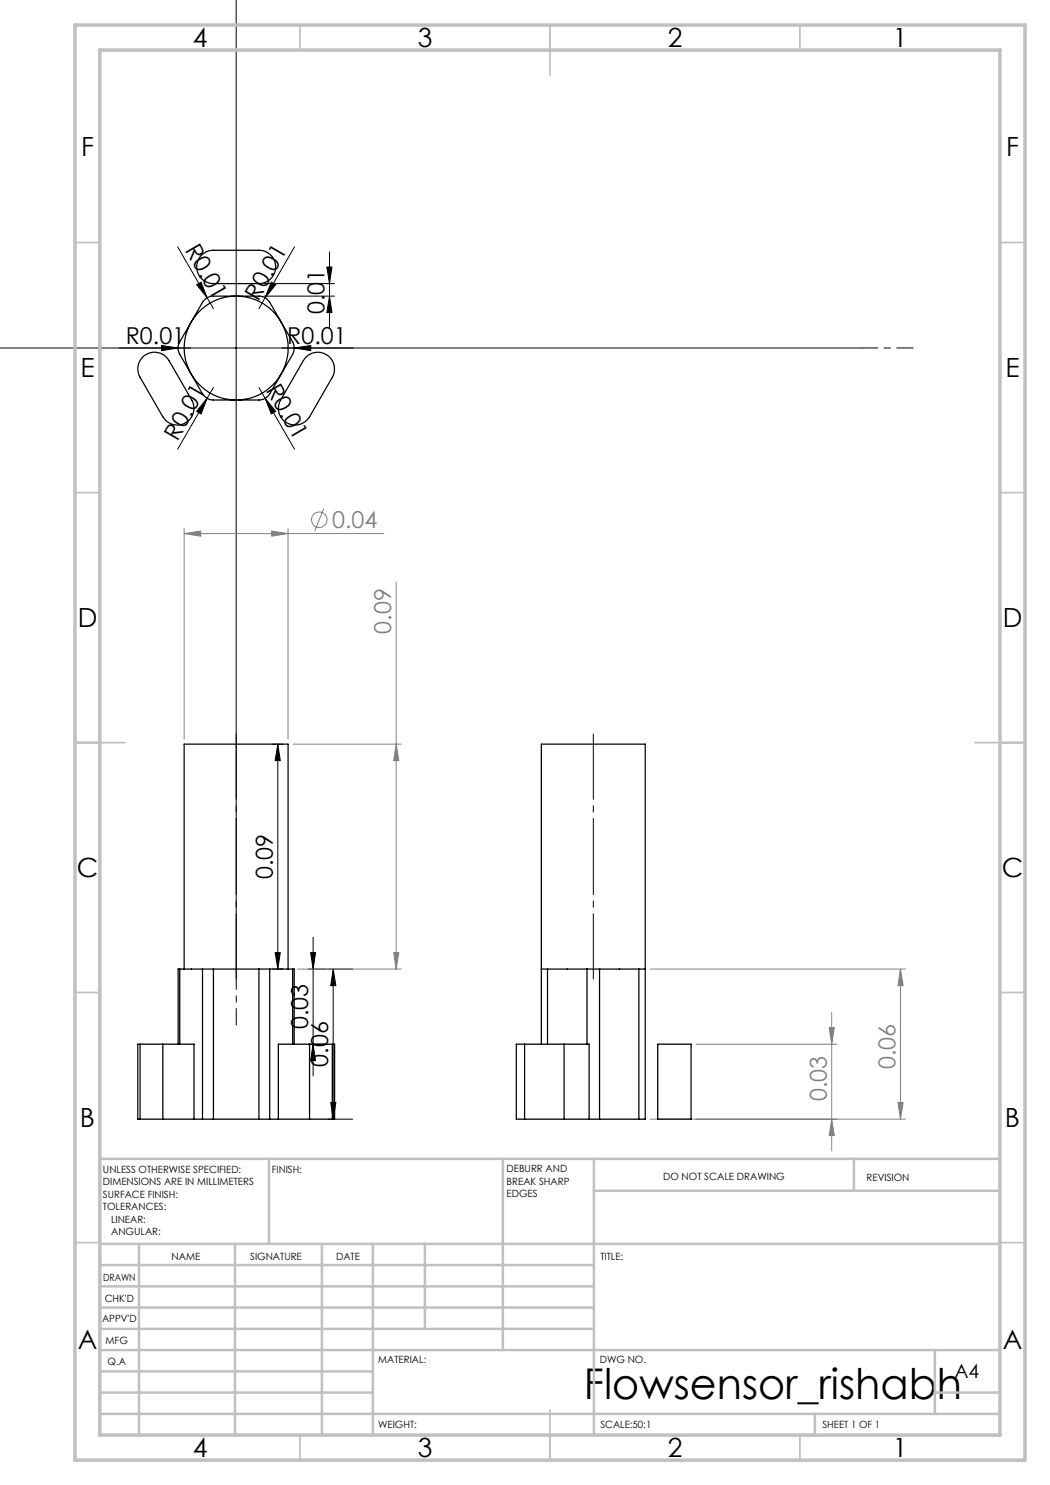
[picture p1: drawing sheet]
<svg xmlns="http://www.w3.org/2000/svg" width="210mm" height="297mm" viewBox="0 0 210 297" stroke-linecap="round" stroke-linejoin="round" font-family="sans-serif">
<g fill="none" stroke="#808080" stroke-width=".2">
<path d="M36.8 106.7l3.3-.5v1zM36.8 105.7v42.1M36.8 106.7h40M54.3 106.2l3.3 .5-3.3 .5zM57.6 105.7v42.1M64.7 101.7l-1.7 4.5M79.2 116.4v77.4M58.6 148.8h21.6M79.2 148.8l.6 3.3h-1.1zM59.5 193.8h20.7M78.7 190.5h1.1l-.6 3.3zM130 193.8h51.1"/>
<path d="M180.1 193.8l.5 3.3h-1zM180.1 193.8v30M139.2 208.8h28.2M165.8 205.5h1.1l-.6 3.3zM166.3 202.5v27.7M130 223.8h51.1M166.3 223.8l.6 3.3h-1.1zM179.6 220.5h1l-.5 3.3z"/>
<circle cx="63.9" cy="104" r="1.55"/>
</g>
<g fill="none" stroke="#000" stroke-width=".2">
<path d="M47.2 0v194.6M35.5 49.4l5.9 10.1M39.3 56.9l.9-.5 1.2 3.1zM41.4 59.5l1.3 2.2M52.8 56.7h14.1M52.8 59.2h14.1M53 59.5l-1.2 2.2M54.3 56.4l.8 .5-2.1 2.6zM58.9 49.4l-5.9 10.1M65.4 53.4h1l-.5 3.3zM65.9 59.2l.5 3.3h-1zM65.9 50.4v15.2"/>
<path d="M0 69.6h172.2M32.3 69.1l3.3 .5-3.3 .5zM41.4 79.7l-1.2 3.1-.9-.5zM41.4 79.7l-5.9 10.1M42.7 77.5l-1.3 2.2M51.8 77.5l1.2 2.2M53 79.7l2.1 2.6-.8 .5zM53 79.7l5.9 10.1M58.8 69.6l3.4-.5v1zM54.5 148.8h2.1M55.6 148.8v45M55.6 148.8l.5 3.3h-1.1z"/>
<path d="M54.5 193.8h2.1M55 190.5h1.1l-.5 3.3zM61.6 193.8h3.9M62.1 190.5h1l-.5 3.3zM62.6 187.5v27.7M65.7 193.8h4.8M66.6 193.8l.6 3.3h-1.1zM66.6 193.8v30M61.6 208.8h3.9M62.6 208.8l.5 3.3h-1zM65.7 223.8h4.8M66.1 220.5h1.1l-.6 3.3z"/>
</g>
<path d="M47.2 146.8v49M118.7 146.8v49" fill="none" stroke="#000" stroke-width=".2" stroke-dasharray="15.2 1.3 1.3 1.3" stroke-dashoffset="2.2"/>
<path d="M172.2 69.6h10.4M47.2 194.6v10.4" fill="none" stroke="#000" stroke-width=".2" stroke-dasharray="15.2 1.3 1.3 1.3" stroke-dashoffset="11.9"/>
<g fill="none" stroke="#c0c0c0" stroke-width=".35">
<path d="M60 5v5M110 5v10M160 5v5M15 48.5h5M200 48.5h5M15 98.5h5M200 98.5h5M15 148.5h10M195 148.5h10M15 198.5h5M200 198.5h5M15 248.5h5"/>
<path d="M200 248.5h5M60 287v5M110 282v10M160 287v5"/>
</g>
<g fill="none" stroke="#c0c0c0" stroke-width=".5">
<path d="M53.8 231.8v17M100.6 231.8v38.2M118.8 231.8v55.2M118.8 238.2h81.2M170.8 231.8v6.4M200 231.8h-180v55.2M20 248.8h180M20 257.3h98.8M20 253h98.8M27.8 248.8v38.2M47 248.8v38.2M64.4 248.8v38.2"/>
<path d="M74.6 248.8v38.2M85 248.8v17M20 265.8h98.8M20 261.5h98.8M20 278.5h54.6M20 274.3h54.6M20 270h180M187 278.5h13M187 270v12.8M20 282.8h180M163 282.8v4.2"/>
</g>
<path d="M15 5h190v287h-190zM20 10h180v277h-180z" fill="none" stroke="#c0c0c0" stroke-width=".7"/>
<g fill="#000">
<path d="M39.3 56.9l.9-.5 1.2 3.1zM54.3 56.4l.8 .5-2.1 2.6zM32.3 69.1l3.3 .5-3.3 .5zM41.4 79.7l-1.2 3.1-.9-.5zM53 79.7l2.1 2.6-.8 .5zM58.8 69.6l3.4-.5v1z"/>
<path d="M62.1 190.5h1l-.5 3.3zM62.6 208.8l.5 3.3h-1zM65.4 53.4h1l-.5 3.3zM65.9 59.2l.5 3.3h-1z"/>
<path d="M66.1 220.5h1.1l-.6 3.3zM66.6 193.8l.6 3.3h-1.1zM55 190.5h1.1l-.5 3.3zM55.6 148.8l.5 3.3h-1.1z"/>
</g>
<g fill="#808080">
<path d="M54.3 106.2l3.3 .5-3.3 .5zM36.8 106.7l3.3-.5v1z"/>
<path d="M78.7 190.5h1.1l-.6 3.3zM79.2 148.8l.6 3.3h-1.1z"/>
<path d="M165.8 205.5h1.1l-.6 3.3zM166.3 223.8l.6 3.3h-1.1zM180.1 193.8l.5 3.3h-1zM179.6 220.5h1l-.5 3.3z"/>
</g>
<g fill="none" stroke="#000" stroke-width=".25">
<path d="M40.1 51.2l.4-.3a2.99 2.99 0 0 1 2.2-.8h9.1a3.3 3.3 0 0 1 3.3 3.3 3.3 3.3 0 0 1-3.3 3.3h-9.1a3.4 3.4 0 0 1-3.1-1.9 3.4 3.4 0 0 1 .5-3.6zM40.9 60l.5-.5 .9-.3h9.5a2.44 2.44 0 0 1 2.1 1.3l4.6 7.9a2.63 2.63 0 0 1 0 2.5l-4.6 7.9a2.65 2.65 0 0 1-2.1 1.2h-9.1a2.64 2.64 0 0 1-2.2-1.2l-4.6-7.9a2.63 2.63 0 0 1 0-2.5l4.6-7.9zM28.5 71.5a3.4 3.4 0 0 1 5.3 .6l4.5 7.9a3.3 3.3 0 0 1-1.2 4.6 3.3 3.3 0 0 1-4.5-1.2l-4.6-7.9a3.3 3.3 0 0 1 .5-4zM61.3 71.4a3.3 3.3 0 0 1 4.3-.2 3.3 3.3 0 0 1 .9 4.3l-4.6 7.9a3.3 3.3 0 0 1-4.6 1.2 3.3 3.3 0 0 1-1.2-4.6l4.6-7.9zM35.9 193.8h-.3v15M35.9 193.8h4.6M35.9 193.8v15M36.8 193.8v-45h20.8v45M40.5 193.8h2.2M40.5 193.8v30M42.7 193.8v30M42.7 193.8h9.1"/>
<path d="M51.8 193.8h2.1M51.8 193.8v30M53.9 193.8h4.6M53.9 193.8v30M58.5 193.8h.3v15M58.5 193.8v15M108.3 193.8h1.2M109.5 193.8h7.9M109.5 193.8v15M117.4 193.8h2.5M117.4 193.8v15M119.9 193.8h7.9"/>
<path d="M119.9 193.8v30M127.8 193.8h1.2M127.8 193.8v30M28 208.8h-.4v15h.4M28 208.8v15M28 208.8h4.6M32.6 208.8h6.2v15M32.6 208.8v15M61.9 208.8h-6.2v15M61.9 208.8h4.6M61.9 208.8v15M66.5 208.8h.4v15h-.4"/>
<path d="M66.5 208.8v15M104.9 208.8h-1.6v15h1.6M104.9 208.8h7.9M104.9 208.8v15M108.3 208.8v-60h20.7v75h-1.2M112.8 208.8h5v15M112.8 208.8v15M131.6 208.8h6.6v15h-6.6zM28 223.8h4.6M32.6 223.8h6.2M38.8 223.8h1.7M40.5 223.8h2.2"/>
<path d="M42.7 223.8h9.1M51.8 223.8h2.1M53.9 223.8h1.8M55.7 223.8h6.2M61.9 223.8h4.6M104.9 223.8h7.9M112.8 223.8h5M117.8 223.8h2.1M119.9 223.8h7.9"/>
<circle cx="47.2" cy="69.6" r="10.4"/>
</g>
<text font-size="8.5" x="116.8" y="279.7">Flowsensor_rishabh</text>
<g font-size="5.3">
<text x="38.5" y="9.5">4</text>
<text x="83.5" y="9.5">3</text>
<text x="133.6" y="9.5">2</text>
<text x="178.6" y="9.5">1</text>
<text x="16.2" y="31.2">F</text>
<text x="201.2" y="31.2">F</text>
<text x="16.1" y="75.5">E</text>
<text x="201.1" y="75.5">E</text>
<text x="15.5" y="125.5">D</text>
<text x="200.5" y="125.5">D</text>
<text x="15.4" y="175.5">C</text>
<text x="200.4" y="175.5">C</text>
<text x="16" y="225.5">B</text>
<text x="201" y="225.5">B</text>
<text x="15.5" y="269.7">A</text>
<text x="200.5" y="269.7">A</text>
<text x="38.5" y="291.5">4</text>
<text x="83.5" y="291.5">3</text>
<text x="133.6" y="291.5">2</text>
<text x="178.6" y="291.5">1</text>
</g>
<g font-size="4.7">
<text x="36.9" y="50" transform="rotate(60 36.9 50)">R0.01</text>
<text x="51.6" y="60.3" transform="rotate(-60 51.6 60.3)">R0.01</text>
<text x="64.9" y="62.9" transform="rotate(-90 64.9 62.9)">0.01</text>
<text x="25.2" y="68.8">R0.01</text>
<text x="57.5" y="68.8">R0.01</text>
<text x="53.1" y="78" transform="rotate(60 53.1 78)">R0.01</text>
<text x="35.5" y="88.3" transform="rotate(-60 35.5 88.3)">R0.01</text>
<text x="54.6" y="175.8" transform="rotate(-90 54.6 175.8)">0.09</text>
<text x="61.6" y="205.8" transform="rotate(-90 61.6 205.8)">0.03</text>
<text x="65.7" y="213.3" transform="rotate(-90 65.7 213.3)">0.06</text>
</g>
<g font-size="4.7" fill="#808080">
<text x="66.4" y="105.6">0.04</text>
<text x="78.2" y="126.8" transform="rotate(-90 78.2 126.8)">0.09</text>
<text x="179.1" y="213.9" transform="rotate(-90 179.1 213.9)">0.06</text>
<text x="165.4" y="220.2" transform="rotate(-90 165.4 220.2)">0.03</text>
</g>
<text font-size="3.9" x="190.9" y="275.5">A4</text>
<g font-size="2">
<text x="20.6" y="234.6">UNLESS OTHERWISE SPECIFIED:</text>
<text x="20.6" y="237.1">DIMENSIONS ARE IN MILLIMETERS</text>
<text x="20.6" y="239.6">SURFACE FINISH:</text>
<text x="54.4" y="234.6">FINISH:</text>
<text x="101.3" y="234.5">DEBURR AND</text>
<text x="101.3" y="237">BREAK SHARP</text>
<text x="101.3" y="239.5">EDGES</text>
<text x="132.6" y="236">DO NOT SCALE DRAWING</text>
<text x="173.3" y="236.2">REVISION</text>
<text x="20.6" y="242.1">TOLERANCES:</text>
<text x="22.2" y="244.6">LINEAR:</text>
<text x="22.2" y="247.1">ANGULAR:</text>
<text x="34.3" y="252">NAME</text>
<text x="50" y="251.9">SIGNATURE</text>
<text x="67.2" y="251.9">DATE</text>
<text x="120.1" y="251.9">TITLE:</text>
<text x="20.6" y="256.1">DRAWN</text>
<text x="20.9" y="260.3">CHK'D</text>
<text x="20.4" y="264.4">APPV'D</text>
<text x="21.1" y="268.8">MFG</text>
<text x="21.5" y="273">Q.A</text>
<text x="75.6" y="272.5">MATERIAL:</text>
<text x="120" y="272.5">DWG NO.</text>
<text x="75.6" y="285.5">WEIGHT:</text>
<text x="120.1" y="285.6">SCALE:50:1</text>
<text x="164.5" y="285.6">SHEET 1 OF 1</text>
</g>
</svg>
